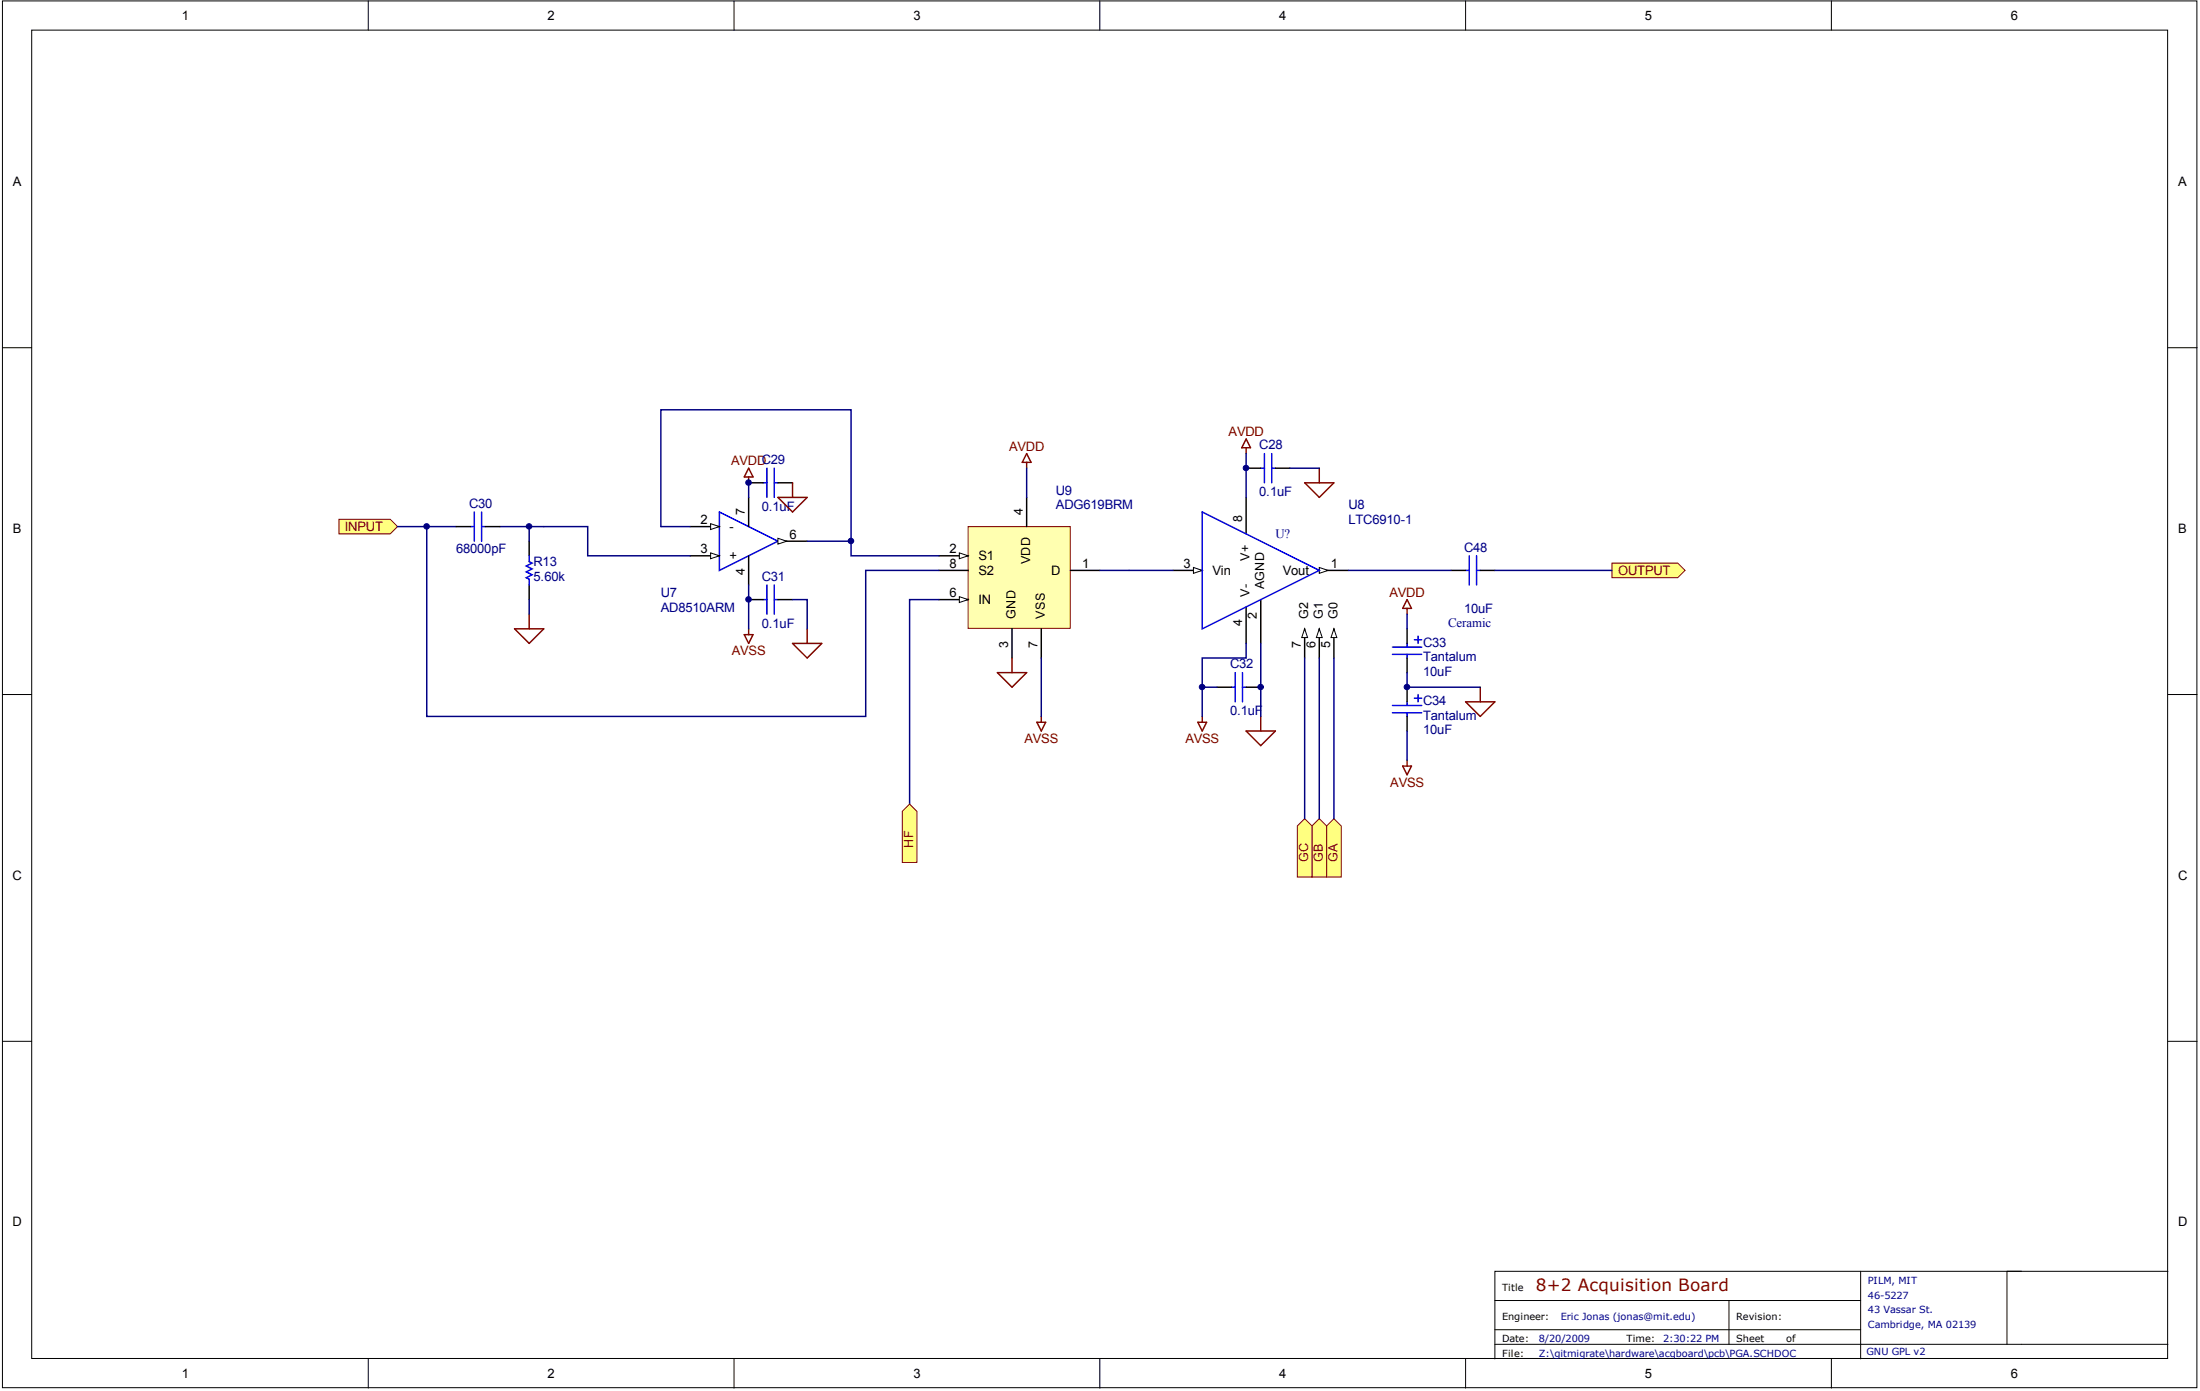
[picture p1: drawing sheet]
<svg xmlns="http://www.w3.org/2000/svg" width="275mm" height="174mm" viewBox="0 0 275 174" stroke-linecap="round" stroke-linejoin="round" font-family="sans-serif">
<g fill="#fff" stroke="#000" stroke-width=".13">
<path d="M.3 .1h274.5v173.4h-274.5z"/>
<path d="M4 3.8h267.1v166.1h-267.1z"/>
</g>
<g fill="none" stroke="#000" stroke-width=".13">
<path d="M46.1 .1v3.7M91.8 .1v3.7M137.6 .1v3.7M183.3 .1v3.7M229.1 .1v3.7M.3 43.5h3.7M271.2 43.5h3.6M.3 86.8h3.7M271.2 86.8h3.6M.3 130.2h3.7M271.2 130.2h3.6M232.7 159v10.9"/>
<path d="M252.9 159h-65.9v10.9M271.2 159h-20.2v9.1M46.1 169.9v3.7M91.8 169.9v3.7M137.6 169.9v3.7M183.3 169.9v3.7M187 162.6h45.7M187 168.1h84.2M187 166.3h45.7M216.3 162.6v5.5M229.1 169.9v3.7"/>
</g>
<path d="M146.7 71.3h3.7" fill="none" stroke="#000" stroke-width=".18"/>
<path d="M149.3 71l1.1 .3-1.1 .4z" fill="#fff" stroke="#000" stroke-width=".13"/>
<path d="M165 71.3h3.7" fill="none" stroke="#000" stroke-width=".18"/>
<path d="M165 71l1.1 .3-1.1 .4z" fill="#fff" stroke="#000" stroke-width=".13"/>
<path d="M155.9 62.2v4.6M155.9 75.9v4.5" fill="none" stroke="#000" stroke-width=".18"/>
<g fill="#fff" stroke="#000" stroke-width=".13">
<path d="M166.8 78.6l.4 1.1h-.7z"/>
<path d="M163.2 78.6l.3 1.1h-.7z"/>
</g>
<path d="M157.7 75v5.4" fill="none" stroke="#000" stroke-width=".18"/>
<path d="M150.4 64l14.6 7.3-14.6 7.3z" fill="none" stroke="#00f" stroke-width=".18"/>
<path d="M201.6 70.4h8.2l1 .9-1 .9h-8.2z" fill-rule="evenodd" fill="#ffff80" stroke="#800000" stroke-width=".13"/>
<g fill="none" stroke="#800000" stroke-width=".18">
<path d="M155.9 54.9l.5 1.1h-1.1zM155.9 56v.7M165 58.5v1.9M163.2 60.4h3.6l-1.8 1.8zM176 75l.5 1.1h-1.1zM176 76.1v.7M149.8 90.3h1.1l-.5 1.1zM150.4 89.6v.7M155.9 91.4h3.6l-1.8 1.8zM157.7 89.6v1.8M175.4 95.8h1.1l-.5 1.1zM176 95.1v.7"/>
<path d="M183.3 87.8h3.7l-1.9 1.8zM185.1 85.9v1.9"/>
</g>
<g fill="none" stroke="#00f" stroke-width=".18">
<path d="M157.7 58.5h.4M158.1 56.7v3.7M159.1 56.7v3.7M159.1 58.5h.4M90 64l7.3 3.7-7.3 3.6zM176.9 80h.9M177.4 79.5v.9M154 85.9h.5M154.5 84.1v3.7M155.4 84.1v3.7M155.4 85.9h.5M174.2 80.9h3.6"/>
<path d="M174.2 81.8h3.6M174.2 88.2h3.6M174.2 89.1h3.6M176 80.4v.5M176 81.8v.5M176 87.8v.4M176 89.1v.5M176.9 87.3h.9M177.4 86.8v1"/>
</g>
<path d="M155.9 58.5h1.8M159.5 58.5h1.9M93.6 62.2v3.6M93.6 69.5v3.6M97.3 67.7h3.7M176 78.6v1.8M152.2 85.9h1.8M155.9 85.9h1.8M176 82.3v1.8M176 85.9v1.9M176 89.6v1.8" fill="none" stroke="#000" stroke-width=".18"/>
<path d="M155.9 56.7v5.5M161.4 58.5h3.6M141.2 71.3h5.5M176 76.8v1.8M150.4 85.9h1.8M155.9 80.4v1.9h-5.5v7.3M157.7 80.4v9.2M176 84.1v1.8h9.1M176 91.4v3.7" fill="none" stroke="#000080" stroke-width=".18"/>
<path d="M97.3 67.3l1.1 .4-1.1 .3z" fill="#fff" stroke="#000" stroke-width=".13"/>
<path d="M86.3 69.5h3.7" fill="none" stroke="#000" stroke-width=".18"/>
<path d="M88.9 69.1l1.1 .4-1.1 .4z" fill="#fff" stroke="#000" stroke-width=".13"/>
<path d="M86.3 65.8h3.7" fill="none" stroke="#000" stroke-width=".18"/>
<path d="M88.9 65.5l1.1 .3-1.1 .4z" fill="#fff" stroke="#000" stroke-width=".13"/>
<path d="M121.1 65.8h12.8v12.8h-12.8z" fill="#ffffb0" stroke="#800000" stroke-width=".13"/>
<path d="M117.4 69.5h3.7" fill="none" stroke="#000" stroke-width=".18"/>
<path d="M120 69.1l1.1 .4-1.1 .4z" fill="#fff" stroke="#000" stroke-width=".13"/>
<path d="M117.4 75h3.7M126.6 78.6v3.7M128.4 62.2v3.6M133.9 71.3h3.7" fill="none" stroke="#000" stroke-width=".18"/>
<path d="M120 74.6l1.1 .4-1.1 .3z" fill="#fff" stroke="#000" stroke-width=".13"/>
<path d="M57 65.8h1.9M60.7 65.8h1.8M66.2 67.7v1.8M66.2 73.1v1.9M117.4 71.3h3.7M130.2 78.6v3.7" fill="none" stroke="#000" stroke-width=".18"/>
<path d="M93.6 58.5l.6 1.1h-1.1zM93.6 59.6v.8M128.4 56.7l.6 1.1h-1.1zM128.4 57.8v.7M64.4 78.6h3.6l-1.8 1.8zM66.2 76.8v1.8M93.1 79.4h1.1l-.6 1zM93.6 78.6v.8M124.7 84.1h3.7l-1.8 1.8zM126.6 82.3v1.8M129.7 90.3h1.1l-.6 1.1zM130.2 89.6v.7" fill="none" stroke="#800000" stroke-width=".18"/>
<path d="M58.9 65.8h.4M59.3 64v3.7M60.2 64v3.7M60.2 65.8h.5M66.2 69.5v.7l.4 .2-.8 .4 .8 .3-.8 .4 .8 .4-.8 .3 .4 .2v.7" fill="none" stroke="#00f" stroke-width=".18"/>
<path d="M128.4 58.5v3.7M57 65.8h-3.6v23.8h54.9v-18.3h9.1M62.5 65.8h5.5M66.2 65.8v1.9M93.6 60.4v1.8M106.4 67.7v1.8h11M130.2 82.3v7.3" fill="none" stroke="#000080" stroke-width=".18"/>
<path d="M42.4 64.9h6.4l.9 .9-.9 1h-6.4z" fill-rule="evenodd" fill="#ffff80" stroke="#800000" stroke-width=".13"/>
<path d="M49.7 65.8h3.7M66.2 75v1.8M68 65.8h5.5v3.7h12.8M86.3 65.8h-3.6v-14.6h23.7v16.5h-5.4M99.1 75h1.9v3.6M117.4 75h-3.6v25.5M137.6 71.3h3.6" fill="none" stroke="#000080" stroke-width=".18"/>
<path d="M95.9 58.5v3.7M96.8 58.5v3.7M95.5 75h.4M95.5 60.4h.4M95.9 73.1v3.7M96.8 73.1v3.7M96.8 75h.5M96.8 60.4h.5" fill="none" stroke="#00f" stroke-width=".18"/>
<path d="M93.6 75h1.9M93.6 60.4h1.9M97.3 75h1.8M97.3 60.4h1.8" fill="none" stroke="#000" stroke-width=".18"/>
<path d="M97.3 62.2h3.7l-1.9 1.8zM99.1 60.4v1.8M101 78.6v1.8M99.1 80.4h3.7l-1.8 1.9z" fill="none" stroke="#800000" stroke-width=".18"/>
<g fill="#ffff80" stroke="#800000" stroke-width=".13">
<path d="M165.9 103.3l.9-.9 1 .9v6.4h-1.9z" fill-rule="evenodd"/>
<path d="M164.1 103.3l.9-.9 .9 .9v6.4h-1.8z" fill-rule="evenodd"/>
<path d="M162.3 103.3l.9-.9 .9 .9v6.4h-1.8z" fill-rule="evenodd"/>
<path d="M112.9 101.4l.9-.9 .9 .9v6.4h-1.8z" fill-rule="evenodd"/>
</g>
<path d="M93.6 73.1v5.5M168.7 71.3h12.8M187 71.3h14.6M163.2 82.3v20.1M165 82.3v20.1M166.8 82.3v20.1" fill="none" stroke="#000080" stroke-width=".18"/>
<path d="M183.3 71.3h.5M183.8 69.5v3.6M184.7 69.5v3.6M184.7 71.3h.4" fill="none" stroke="#00f" stroke-width=".18"/>
<path d="M181.5 71.3h1.8M185.1 71.3h1.9" fill="none" stroke="#000" stroke-width=".18"/>
<g fill="#000080" stroke="#000080" stroke-width=".13">
<circle cx="53.4" cy="65.8" r=".34"/>
<circle cx="66.2" cy="65.8" r=".34"/>
<circle cx="93.6" cy="74.9" r=".34"/>
<circle cx="93.6" cy="60.3" r=".34"/>
<circle cx="106.4" cy="67.6" r=".34"/>
<circle cx="150.4" cy="85.9" r=".34"/>
<circle cx="155.8" cy="58.5" r=".34"/>
<circle cx="157.7" cy="85.9" r=".34"/>
<circle cx="176" cy="85.9" r=".34"/>
</g>
<text font-size="4.2" x="164.4" y="81.3">PIU806</text>
<text font-size="2.1" fill="#800000" x="192.1" y="161.4">8+2 Acquisition Board</text>
<g font-size="1.6">
<text x="22.7" y="2.5">1</text>
<text x="68.5" y="2.5">2</text>
<text x="114.2" y="2.5">3</text>
<text x="160" y="2.5">4</text>
<text x="205.7" y="2.5">5</text>
<text x="251.5" y="2.5">6</text>
<text x="1.6" y="23.3">A</text>
<text x="272.5" y="23.3">A</text>
<text x="87.6" y="65.5">2</text>
<text x="93.2" y="64.4" transform="rotate(-90 93.2 64.4)">7</text>
<text x="127.9" y="64.4" transform="rotate(-90 127.9 64.4)">4</text>
<text x="155.4" y="65.3" transform="rotate(-90 155.4 65.3)">8</text>
<text x="1.6" y="66.6">B</text>
<text x="87.6" y="69.2">3</text>
<text x="91.3" y="70.1">+</text>
<text x="91.3" y="66.4">-</text>
<text x="93.2" y="71.9" transform="rotate(-90 93.2 71.9)">4</text>
<text x="98.8" y="67.3">6</text>
<text x="118.7" y="69.2">2</text>
<text x="118.7" y="71">8</text>
<text x="122.4" y="70.1">S1</text>
<text x="122.4" y="71.9">S2</text>
<text x="128.8" y="70.6" transform="rotate(-90 128.8 70.6)">VDD</text>
<text x="131.5" y="71.9">D</text>
<text x="135.4" y="71">1</text>
<text x="148" y="71">3</text>
<text x="151.7" y="71.9">Vin</text>
<text x="156.3" y="70.1" transform="rotate(-90 156.3 70.1)">V+</text>
<text x="160.4" y="71.9">Vout</text>
<text x="166.5" y="71">1</text>
<text x="272.5" y="66.6">B</text>
<text x="118.7" y="74.6">6</text>
<text x="122.4" y="75.5">IN</text>
<text x="127" y="77.3" transform="rotate(-90 127 77.3)">GND</text>
<text x="130.7" y="77.3" transform="rotate(-90 130.7 77.3)">VSS</text>
<text x="156.3" y="74.6" transform="rotate(-90 156.3 74.6)">V-</text>
<text x="157.2" y="77.4" transform="rotate(-90 157.2 77.4)">2</text>
<text x="158.1" y="73.7" transform="rotate(-90 158.1 73.7)">AGND</text>
<text x="163.6" y="77.3" transform="rotate(-90 163.6 77.3)">G2</text>
<text x="165.4" y="77.3" transform="rotate(-90 165.4 77.3)">G1</text>
<text x="167.3" y="77.3" transform="rotate(-90 167.3 77.3)">G0</text>
<text x="126.1" y="81" transform="rotate(-90 126.1 81)">3</text>
<text x="129.8" y="81" transform="rotate(-90 129.8 81)">7</text>
<text x="155.4" y="78.3" transform="rotate(-90 155.4 78.3)">4</text>
<text x="162.7" y="81" transform="rotate(-90 162.7 81)">7</text>
<text x="164.5" y="81" transform="rotate(-90 164.5 81)">6</text>
<text x="166.4" y="81" transform="rotate(-90 166.4 81)">5</text>
<text x="1.6" y="110">C</text>
<text x="272.4" y="110">C</text>
<text x="1.6" y="153.3">D</text>
<text x="272.4" y="153.3">D</text>
<text x="22.7" y="172.3">1</text>
<text x="68.5" y="172.3">2</text>
<text x="114.2" y="172.3">3</text>
<text x="160" y="172.3">4</text>
<text x="205.7" y="172.3">5</text>
<text x="251.5" y="172.3">6</text>
</g>
<g font-size="1.6" fill="#800000">
<text x="91.4" y="58.2">AVDDC29</text>
<text x="126.2" y="56.4">AVDD</text>
<text x="153.7" y="54.6">AVDD</text>
<text x="43.1" y="66.4">INPUT</text>
<text x="202.4" y="71.9">OUTPUT</text>
<text x="173.8" y="74.6">AVDD</text>
<text x="91.5" y="81.9">AVSS</text>
<text x="128.1" y="92.9">AVSS</text>
<text x="148.3" y="92.9">AVSS</text>
<text x="173.9" y="98.3">AVSS</text>
<text x="114.2" y="106" transform="rotate(-90 114.2 106)">HF</text>
<text x="163.6" y="107.8" transform="rotate(-90 163.6 107.8)">GC</text>
<text x="165.4" y="107.8" transform="rotate(-90 165.4 107.8)">GB</text>
<text x="167.3" y="107.8" transform="rotate(-90 167.3 107.8)">GA</text>
</g>
<g font-size="1.6" fill="#000080">
<text x="157.5" y="56.2">C28</text>
<text x="58.7" y="63.5">C30</text>
<text x="95.3" y="63.9">0.1uF</text>
<text x="132.1" y="61.9">U9</text>
<text x="132.1" y="63.7">ADG619BRM</text>
<text x="157.5" y="62">0.1uF</text>
<text x="168.7" y="63.7">U8</text>
<text x="168.7" y="65.5">LTC6910-1</text>
<text x="57" y="69.2">68000pF</text>
<text x="66.7" y="70.8">R13</text>
<text x="159.5" y="67.3">U?</text>
<text x="183.1" y="69">C48</text>
<text x="66.7" y="72.6">5.60k</text>
<text x="82.7" y="74.6">U7</text>
<text x="82.7" y="76.5">AD8510ARM</text>
<text x="95.3" y="72.6">C31</text>
<text x="183.1" y="76.6">10uF</text>
<text x="95.3" y="78.5">0.1uF</text>
<text x="153.8" y="83.6">C32</text>
<text x="178" y="80.8">C33</text>
<text x="178" y="82.7">Tantalum</text>
<text x="181.1" y="78.4">Ceramic</text>
<text x="153.8" y="89.4">0.1uF</text>
<text x="178" y="84.5">10uF</text>
<text x="178" y="88.1">C34</text>
<text x="178" y="90">Tantalum</text>
<text x="178" y="91.8">10uF</text>
</g>
<g font-size="1.2">
<text x="187.9" y="161.4">Title</text>
<text x="187.9" y="165.1">Engineer:</text>
<text x="187.9" y="167.8">Date:</text>
<text x="203.4" y="167.8">Time:</text>
<text x="217.2" y="165.1">Revision:</text>
<text x="217.2" y="167.8">Sheet</text>
<text x="223.4" y="167.8">of</text>
<text x="187.9" y="169.7">File:</text>
</g>
<g font-size="1.2" fill="#000080">
<text x="233.6" y="160.5">PILM, MIT</text>
<text x="192.5" y="167.8">8/20/2009</text>
<text x="195.2" y="165.1">Eric Jonas (jonas@mit.edu)</text>
<text x="208" y="167.8">2:30:22 PM</text>
<text x="233.6" y="162.4">46-5227</text>
<text x="233.6" y="164.2">43 Vassar St.</text>
<text x="233.6" y="166">Cambridge, MA 02139</text>
<text x="192.5" y="169.7">Z:\gitmigrate\hardware\acqboard\pcb\PGA.SCHDOC</text>
<text x="233.5" y="169.5">GNU GPL v2</text>
</g>
</svg>
